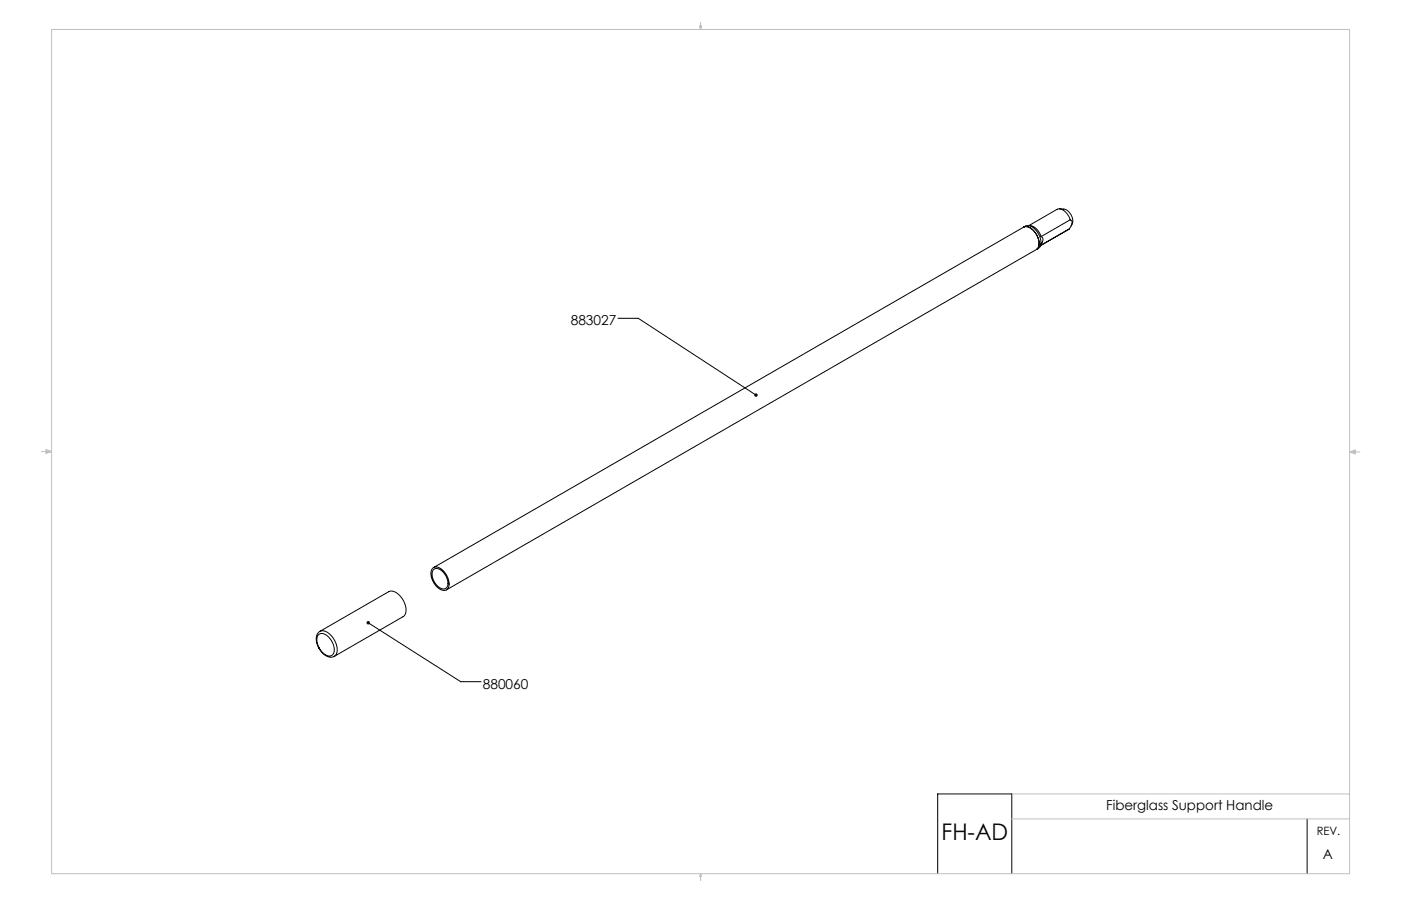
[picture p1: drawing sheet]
<svg xmlns="http://www.w3.org/2000/svg" width="432mm" height="279mm" viewBox="0 0 432 279" stroke-linecap="round" stroke-linejoin="round" font-family="sans-serif">
<g fill="none" stroke="#000" stroke-width=".31">
<path d="M315.5 70.1a3.7 3.7 0 0 1 4.2 2.6 3.3 3.3 0 0 1-.3 4.2M315.5 70.1l.5-.4a3.7 3.7 0 0 1 4.2 2.7 3.3 3.3 0 0 1-.2 4.2l-.6 .3M315.5 70.1a3.6 3.6 0 0 1 4.1 2.5 3.3 3.3 0 0 1-.2 4.3M315.5 70.1l-181.9 104.9M316.9 69.5l.6 .1a4.6 4.6 0 0 1 3.4 3.4M319.4 76.9l-181.8 105M320.9 73a1.19 1.19 0 0 1 .2 1.9l-.5 1.1M326.5 64.4l1.4 .1a3.8 3.8 0 0 1 2.6 4.5l-.4 .7M329.6 70.6l-.2 .2M329.6 70.6l-8.9 5.1M329.9 67.8a4 4 0 0 0-3.9-3.3l-8.9 5.1M329.9 67.8l.1 .1a1.46 1.46 0 0 1-.1 2.2l-.3 .5"/>
<path d="M329.9 67.8l-9 5.2M190.5 98.2h6.2l36.3 23.6M133.3 175.3a2.53 2.53 0 0 1 3.6 1 4.3 4.3 0 0 1 .8 5.5 3.1 3.1 0 0 1-3.9-1.9 4.2 4.2 0 0 1-.5-4.6zM133.7 175.6a2.71 2.71 0 0 1 3.6 1.7 2.93 2.93 0 0 1-.2 4.3 4.1 4.1 0 0 1-3.9-3.8v-1.4zM98.2 195.7a2.56 2.56 0 0 1 3.5 1.2 4.1 4.1 0 0 1 .7 5.1 2.92 2.92 0 0 1-3.8-1.8 4 4 0 0 1-.4-4.5zM98.6 194.7l21.2-12.2a3.9 3.9 0 0 1 4.4 2.6 3.9 3.9 0 0 1 0 5.1l-21.2 12.2M98.6 194.7a3.9 3.9 0 0 1 4.4 2.6 3.9 3.9 0 0 1 0 5.1M98.6 194.7a4 4 0 0 0-.1 5.5 3.8 3.8 0 0 0 4.5 2.2M113.5 192.1l28.5 18.1h6.3M402.9 252.5v16.9M289 269.4v-24.6h22.8v24.6"/>
</g>
<g fill="none" stroke="#c0c0c0" stroke-width=".31">
<path d="M15.9 9.1h400.1v260.3h-400.1zM215.6 8h.6l-.3 1.1zM215.7 8l.2 1.1M215.9 6.9v2.2M216 8l-.1 1.1M12.7 139.3h3.2M14.2 139l1.7 .3M14.2 138.7l1.7 .6-1.7 .5zM15.9 139.3l-1.7 .2M416 139.4h3.1M416 139.4l1.7-.6v1.1zM416 139.4l1.7 .2"/>
<path d="M417.7 139.1l-1.7 .3M311.7 252.5h104.3M311.8 244.8h104.2M215.9 269.4v2.2M215.9 269.4l.3 .9h-.6z"/>
</g>
<path d="M113.1 191.7l.4 .4-.5-.3a.53 .53 0 0 0 .4 .8 .53 .53 0 0 0 .6-.7 .53 .53 0 0 0-.9-.2zM232.6 121.5a.53 .53 0 0 0 .1 .7 .53 .53 0 0 0 .7-.1l-.4-.3 .4 .3 .1-.4-.2-.3z" fill="#000"/>
<text font-size="7.1" x="290.2" y="259.1">FH-AD</text>
<g font-size="4.2">
<text x="175.9" y="100.3">883027</text>
<text x="148.8" y="212.4">880060</text>
<text x="340.9" y="249.8">Fiberglass Support Handle</text>
<text x="407.7" y="264.9">A</text>
</g>
<text font-size="3.5" x="405.8" y="257.6">REV.</text>
</svg>
